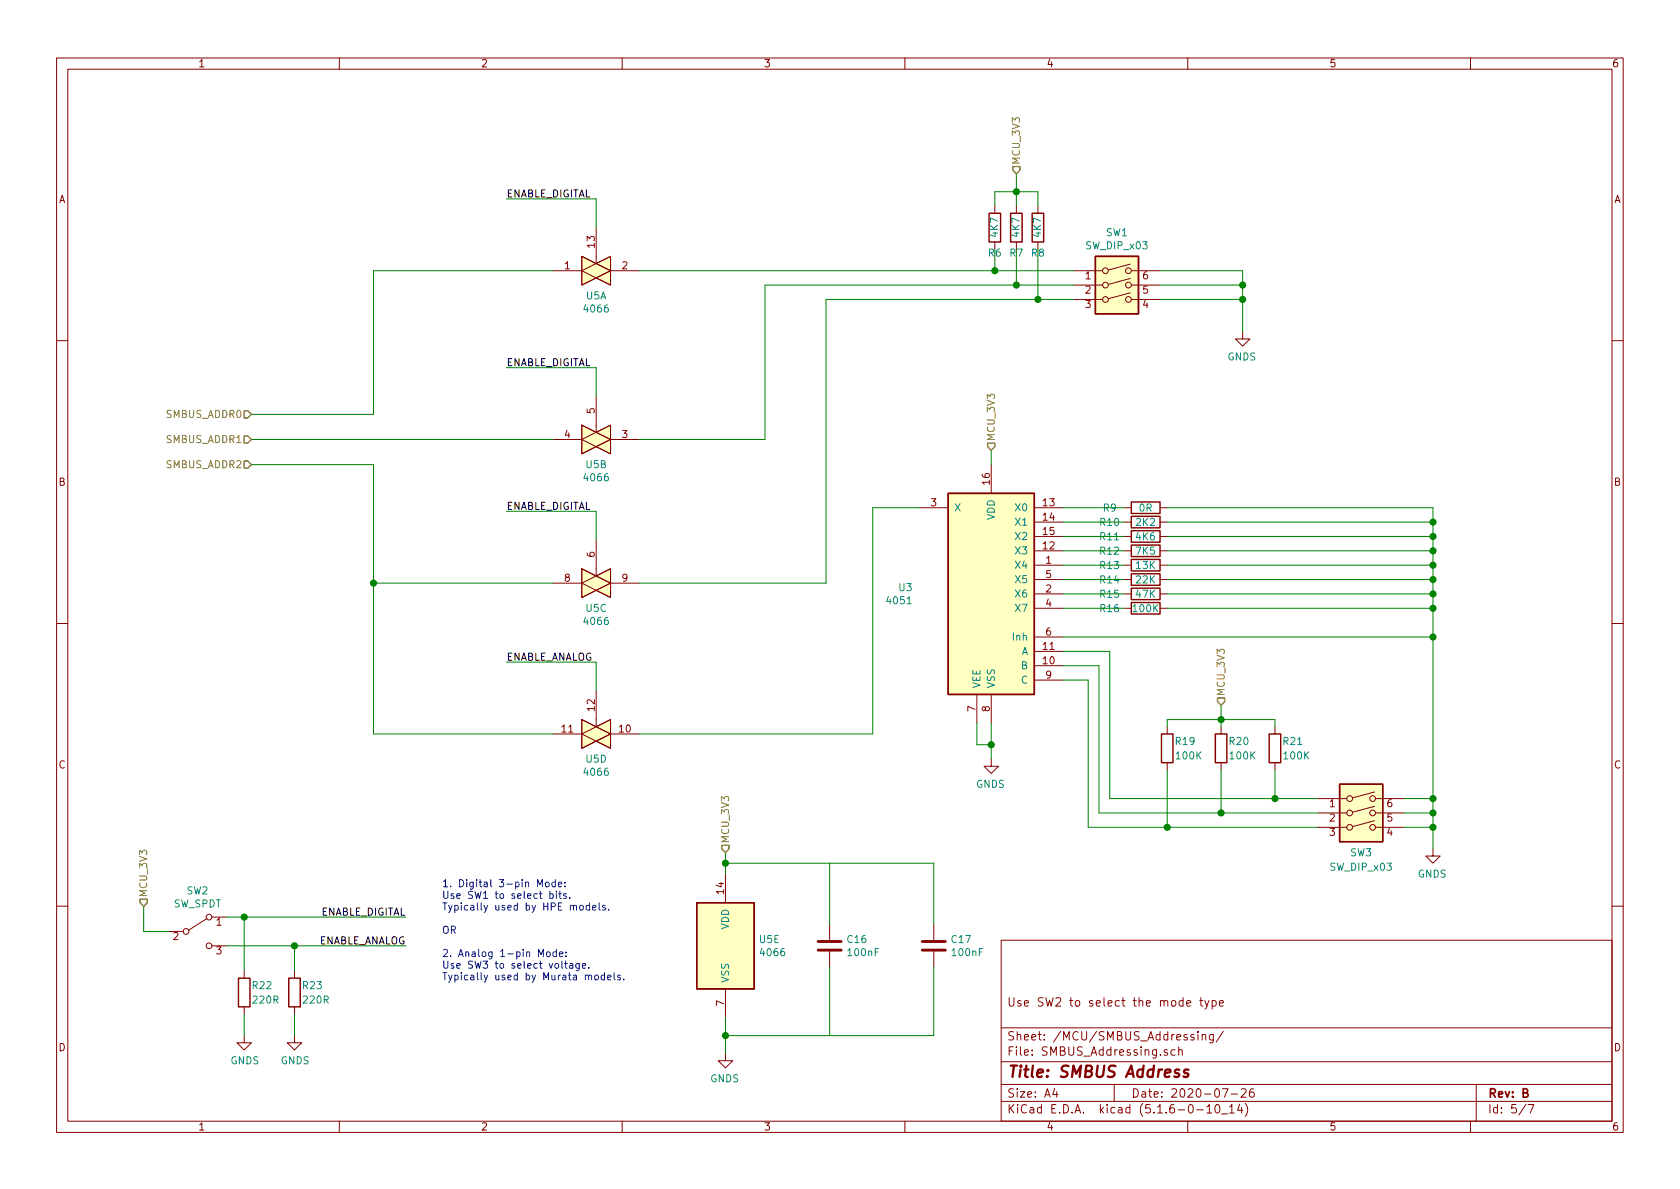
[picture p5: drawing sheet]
EESchema Schematic File Version 4
EELAYER 30 0
EELAYER END
$Descr A4 11693 8268
encoding utf-8
Sheet 5 7
Title "SMBUS Address "
Date "2020-07-26"
Rev "B"
Comp ""
Comment1 "Use SW2 to select the mode type"
Comment2 ""
Comment3 ""
Comment4 ""
$EndDescr
$Comp
L 4xxx:4051 U?
U 1 1
P 6900 4125
AR Path="/5EFF0F4B/5F3F82D9" Ref="U?"  Part="1" 
AR Path="/5F02F4E9/5F3E7977/5F3F82D9" Ref="U3"  Part="1" 
AR Path="/5F02F4E9/5F4AA6E5/5F3F82D9" Ref="U3"  Part="1" 
F 0 "U3" H 7444 4171 50  0000 L CNN
F 1 "4051" H 7444 4080 50  0000 L CNN
F 2 "Package_SO:SOIC-16_3.9x9.9mm_P1.27mm" H 6900 4125 50  0001 C CNN
F 3 "https://www.ti.com/lit/ds/symlink/cd4052b.pdf?ts=1595798534897&ref_url=https%253A%252F%252Fwww.google.com%252F" H 6900 4125 50  0001 C CNN
	1    6900 4125
	-1   0    0    -1  
$EndComp
Wire Wire Line
	6900 5025 6900 5175
$Comp
L power:GNDS #PWR?
U 1 1
P 6900 5275
AR Path="/5EFF0F4B/5F3F82E1" Ref="#PWR?"  Part="1" 
AR Path="/5F02F4E9/5F3E7977/5F3F82E1" Ref="#PWR06"  Part="1" 
AR Path="/5F02F4E9/5F4AA6E5/5F3F82E1" Ref="#PWR011"  Part="1" 
F 0 "#PWR011" H 6900 5025 50  0001 C CNN
F 1 "GNDS" H 6905 5102 50  0000 C CNN
F 2 "" H 6900 5275 50  0001 C CNN
F 3 "" H 6900 5275 50  0001 C CNN
	1    6900 5275
	-1   0    0    -1  
$EndComp
Wire Wire Line
	6900 5175 6800 5175
Wire Wire Line
	6800 5175 6800 5025
Connection ~ 6900 5175
Wire Wire Line
	6900 5175 6900 5275
$Comp
L power:GNDS #PWR?
U 1 1
P 9975 5900
AR Path="/5EFF0F4B/5F3F82F4" Ref="#PWR?"  Part="1" 
AR Path="/5F02F4E9/5F3E7977/5F3F82F4" Ref="#PWR08"  Part="1" 
AR Path="/5F02F4E9/5F4AA6E5/5F3F82F4" Ref="#PWR013"  Part="1" 
F 0 "#PWR013" H 9975 5650 50  0001 C CNN
F 1 "GNDS" H 9980 5727 50  0000 C CNN
F 2 "" H 9975 5900 50  0001 C CNN
F 3 "" H 9975 5900 50  0001 C CNN
	1    9975 5900
	-1   0    0    -1  
$EndComp
$Comp
L Device:R R?
U 1 1
P 7975 4225
AR Path="/5EFF0F4B/5F3F8305" Ref="R?"  Part="1" 
AR Path="/5F02F4E9/5F3F8305" Ref="R?"  Part="1" 
AR Path="/5F02F4E9/5F3E7977/5F3F8305" Ref="R16"  Part="1" 
AR Path="/5F02F4E9/5F4AA6E5/5F3F8305" Ref="R16"  Part="1" 
F 0 "R16" V 7975 4475 50  0000 C CNN
F 1 "100K" V 7975 4225 50  0000 C CNN
F 2 "Resistor_SMD:R_0805_2012Metric_Pad1.15x1.40mm_HandSolder" V 7905 4225 50  0001 C CNN
F 3 "~" H 7975 4225 50  0001 C CNN
	1    7975 4225
	0    -1   1    0   
$EndComp
Wire Wire Line
	7825 4225 7400 4225
Wire Wire Line
	8125 4225 9975 4225
$Comp
L Device:R R?
U 1 1
P 7975 4125
AR Path="/5EFF0F4B/5F3F830D" Ref="R?"  Part="1" 
AR Path="/5F02F4E9/5F3E7977/5F3F830D" Ref="R15"  Part="1" 
AR Path="/5F02F4E9/5F4AA6E5/5F3F830D" Ref="R15"  Part="1" 
F 0 "R15" V 7975 4375 50  0000 C CNN
F 1 "47K" V 7975 4125 50  0000 C CNN
F 2 "Resistor_SMD:R_0805_2012Metric_Pad1.15x1.40mm_HandSolder" V 7905 4125 50  0001 C CNN
F 3 "~" H 7975 4125 50  0001 C CNN
	1    7975 4125
	0    -1   1    0   
$EndComp
Wire Wire Line
	7825 4125 7400 4125
Wire Wire Line
	8125 4125 9975 4125
$Comp
L Device:R R?
U 1 1
P 7975 4025
AR Path="/5EFF0F4B/5F3F8315" Ref="R?"  Part="1" 
AR Path="/5F02F4E9/5F3E7977/5F3F8315" Ref="R14"  Part="1" 
AR Path="/5F02F4E9/5F4AA6E5/5F3F8315" Ref="R14"  Part="1" 
F 0 "R14" V 7975 4275 50  0000 C CNN
F 1 "22K" V 7975 4025 50  0000 C CNN
F 2 "Resistor_SMD:R_0805_2012Metric_Pad1.15x1.40mm_HandSolder" V 7905 4025 50  0001 C CNN
F 3 "~" H 7975 4025 50  0001 C CNN
	1    7975 4025
	0    -1   1    0   
$EndComp
Wire Wire Line
	7825 4025 7400 4025
Wire Wire Line
	8125 4025 9975 4025
$Comp
L Device:R R?
U 1 1
P 7975 3925
AR Path="/5EFF0F4B/5F3F831D" Ref="R?"  Part="1" 
AR Path="/5F02F4E9/5F3E7977/5F3F831D" Ref="R13"  Part="1" 
AR Path="/5F02F4E9/5F4AA6E5/5F3F831D" Ref="R13"  Part="1" 
F 0 "R13" V 7975 4175 50  0000 C CNN
F 1 "13K" V 7975 3925 50  0000 C CNN
F 2 "Resistor_SMD:R_0805_2012Metric_Pad1.15x1.40mm_HandSolder" V 7905 3925 50  0001 C CNN
F 3 "~" H 7975 3925 50  0001 C CNN
	1    7975 3925
	0    -1   1    0   
$EndComp
Wire Wire Line
	7825 3925 7400 3925
Wire Wire Line
	8125 3925 9975 3925
$Comp
L Device:R R?
U 1 1
P 7975 3825
AR Path="/5EFF0F4B/5F3F8325" Ref="R?"  Part="1" 
AR Path="/5F02F4E9/5F3E7977/5F3F8325" Ref="R12"  Part="1" 
AR Path="/5F02F4E9/5F4AA6E5/5F3F8325" Ref="R12"  Part="1" 
F 0 "R12" V 7975 4075 50  0000 C CNN
F 1 "7K5" V 7975 3825 50  0000 C CNN
F 2 "Resistor_SMD:R_0805_2012Metric_Pad1.15x1.40mm_HandSolder" V 7905 3825 50  0001 C CNN
F 3 "~" H 7975 3825 50  0001 C CNN
	1    7975 3825
	0    -1   1    0   
$EndComp
Wire Wire Line
	7825 3825 7400 3825
Wire Wire Line
	8125 3825 9975 3825
$Comp
L Device:R R?
U 1 1
P 7975 3725
AR Path="/5EFF0F4B/5F3F832D" Ref="R?"  Part="1" 
AR Path="/5F02F4E9/5F3E7977/5F3F832D" Ref="R11"  Part="1" 
AR Path="/5F02F4E9/5F4AA6E5/5F3F832D" Ref="R11"  Part="1" 
F 0 "R11" V 7975 3975 50  0000 C CNN
F 1 "4K6" V 7975 3725 50  0000 C CNN
F 2 "Resistor_SMD:R_0805_2012Metric_Pad1.15x1.40mm_HandSolder" V 7905 3725 50  0001 C CNN
F 3 "~" H 7975 3725 50  0001 C CNN
	1    7975 3725
	0    -1   1    0   
$EndComp
Wire Wire Line
	7825 3725 7400 3725
Wire Wire Line
	8125 3725 9975 3725
$Comp
L Device:R R?
U 1 1
P 7975 3625
AR Path="/5EFF0F4B/5F3F8335" Ref="R?"  Part="1" 
AR Path="/5F02F4E9/5F3E7977/5F3F8335" Ref="R10"  Part="1" 
AR Path="/5F02F4E9/5F4AA6E5/5F3F8335" Ref="R10"  Part="1" 
F 0 "R10" V 7975 3875 50  0000 C CNN
F 1 "2K2" V 7975 3625 50  0000 C CNN
F 2 "Resistor_SMD:R_0805_2012Metric_Pad1.15x1.40mm_HandSolder" V 7905 3625 50  0001 C CNN
F 3 "~" H 7975 3625 50  0001 C CNN
	1    7975 3625
	0    -1   1    0   
$EndComp
Wire Wire Line
	7825 3625 7400 3625
Wire Wire Line
	8125 3625 9975 3625
$Comp
L Device:R R?
U 1 1
P 7975 3525
AR Path="/5EFF0F4B/5F3F833D" Ref="R?"  Part="1" 
AR Path="/5F02F4E9/5F3E7977/5F3F833D" Ref="R9"  Part="1" 
AR Path="/5F02F4E9/5F4AA6E5/5F3F833D" Ref="R9"  Part="1" 
F 0 "R9" V 7975 3775 50  0000 C CNN
F 1 "0R" V 7975 3525 50  0000 C CNN
F 2 "Resistor_SMD:R_0805_2012Metric_Pad1.15x1.40mm_HandSolder" V 7905 3525 50  0001 C CNN
F 3 "~" H 7975 3525 50  0001 C CNN
	1    7975 3525
	0    -1   1    0   
$EndComp
Wire Wire Line
	7825 3525 7400 3525
Wire Wire Line
	8125 3525 9975 3525
Wire Wire Line
	9975 3525 9975 3625
Connection ~ 9975 3625
Wire Wire Line
	9975 3625 9975 3725
Connection ~ 9975 3725
Wire Wire Line
	9975 3725 9975 3825
Connection ~ 9975 3825
Wire Wire Line
	9975 3825 9975 3925
Connection ~ 9975 3925
Wire Wire Line
	9975 3925 9975 4025
Connection ~ 9975 4025
Wire Wire Line
	9975 4025 9975 4125
Connection ~ 9975 4125
Wire Wire Line
	9975 4125 9975 4225
Connection ~ 9975 4225
Text HLabel 1750 3225 0    50   Input ~ 0
SMBUS_ADDR2
Text HLabel 1750 3050 0    50   Input ~ 0
SMBUS_ADDR1
Text HLabel 1750 2875 0    50   Input ~ 0
SMBUS_ADDR0
Text HLabel 6900 3125 1    50   Input ~ 0
MCU_3V3
$Comp
L Device:R R?
U 1 1
P 6925 1575
AR Path="/5EFF0F4B/5F3F8362" Ref="R?"  Part="1" 
AR Path="/5F02F4E9/5F3F8362" Ref="R?"  Part="1" 
AR Path="/5F02F4E9/5F3E7977/5F3F8362" Ref="R6"  Part="1" 
AR Path="/5F02F4E9/5F4AA6E5/5F3F8362" Ref="R6"  Part="1" 
F 0 "R6" H 6925 1400 50  0000 C CNN
F 1 "4K7" V 6925 1575 50  0000 C CNN
F 2 "Resistor_SMD:R_0805_2012Metric_Pad1.15x1.40mm_HandSolder" V 6855 1575 50  0001 C CNN
F 3 "~" H 6925 1575 50  0001 C CNN
	1    6925 1575
	-1   0    0    -1  
$EndComp
$Comp
L Device:R R?
U 1 1
P 7075 1575
AR Path="/5EFF0F4B/5F3F8368" Ref="R?"  Part="1" 
AR Path="/5F02F4E9/5F3F8368" Ref="R?"  Part="1" 
AR Path="/5F02F4E9/5F3E7977/5F3F8368" Ref="R7"  Part="1" 
AR Path="/5F02F4E9/5F4AA6E5/5F3F8368" Ref="R7"  Part="1" 
F 0 "R7" H 7075 1400 50  0000 C CNN
F 1 "4K7" V 7075 1575 50  0000 C CNN
F 2 "Resistor_SMD:R_0805_2012Metric_Pad1.15x1.40mm_HandSolder" V 7005 1575 50  0001 C CNN
F 3 "~" H 7075 1575 50  0001 C CNN
	1    7075 1575
	-1   0    0    -1  
$EndComp
$Comp
L Device:R R?
U 1 1
P 7225 1575
AR Path="/5EFF0F4B/5F3F836E" Ref="R?"  Part="1" 
AR Path="/5F02F4E9/5F3F836E" Ref="R?"  Part="1" 
AR Path="/5F02F4E9/5F3E7977/5F3F836E" Ref="R8"  Part="1" 
AR Path="/5F02F4E9/5F4AA6E5/5F3F836E" Ref="R8"  Part="1" 
F 0 "R8" H 7225 1400 50  0000 C CNN
F 1 "4K7" V 7225 1575 50  0000 C CNN
F 2 "Resistor_SMD:R_0805_2012Metric_Pad1.15x1.40mm_HandSolder" V 7155 1575 50  0001 C CNN
F 3 "~" H 7225 1575 50  0001 C CNN
	1    7225 1575
	-1   0    0    -1  
$EndComp
Wire Wire Line
	6925 1725 6925 1875
Wire Wire Line
	7075 1725 7075 1975
Wire Wire Line
	7225 2075 7225 1725
Wire Wire Line
	5750 2075 7225 2075
Wire Wire Line
	6925 1875 7475 1875
Wire Wire Line
	7075 1975 7475 1975
Connection ~ 7075 1975
Wire Wire Line
	7225 2075 7475 2075
Connection ~ 7225 2075
Text HLabel 7075 1200 1    50   Input ~ 0
MCU_3V3
Wire Wire Line
	6925 1425 6925 1325
Wire Wire Line
	6925 1325 7075 1325
Wire Wire Line
	7225 1325 7225 1425
Wire Wire Line
	7075 1425 7075 1325
Connection ~ 7075 1325
Wire Wire Line
	7075 1325 7225 1325
Wire Wire Line
	7075 1325 7075 1200
Wire Wire Line
	8650 1875 8650 1975
Wire Wire Line
	8650 1875 8075 1875
Wire Wire Line
	8075 1975 8650 1975
Connection ~ 8650 1975
Wire Wire Line
	8650 1975 8650 2075
Wire Wire Line
	8075 2075 8650 2075
Connection ~ 8650 2075
Wire Wire Line
	8650 2075 8650 2300
$Comp
L Switch:SW_DIP_x03 SW1
U 1 1
P 7775 2075
AR Path="/5F02F4E9/5F3E7977/5F40DC9A" Ref="SW1"  Part="1" 
AR Path="/5F02F4E9/5F4AA6E5/5F40DC9A" Ref="SW1"  Part="1" 
F 0 "SW1" H 7775 2542 50  0000 C CNN
F 1 "SW_DIP_x03" H 7775 2451 50  0000 C CNN
F 2 "Button_Switch_SMD:SW_DIP_SPSTx03_Slide_6.7x9.18mm_W8.61mm_P2.54mm_LowProfile" H 7775 2075 50  0001 C CNN
F 3 "~" H 7775 2075 50  0001 C CNN
	1    7775 2075
	1    0    0    -1  
$EndComp
Wire Wire Line
	6900 3125 6900 3225
Text Notes 3075 6825 0    50   ~ 0
1. Digital 3-pin Mode:\nUse SW1 to select bits.\nTypically used by HPE models.\n\nOR\n\n2. Analog 1-pin Mode:\nUse SW3 to select voltage.\nTypically used by Murata models.
$Comp
L power:GNDS #PWR?
U 1 1
P 8650 2300
AR Path="/5EFF0F4B/5F51F4BC" Ref="#PWR?"  Part="1" 
AR Path="/5F02F4E9/5F3E7977/5F51F4BC" Ref="#PWR?"  Part="1" 
AR Path="/5F02F4E9/5F4AA6E5/5F51F4BC" Ref="#PWR012"  Part="1" 
F 0 "#PWR012" H 8650 2050 50  0001 C CNN
F 1 "GNDS" H 8655 2127 50  0000 C CNN
F 2 "" H 8650 2300 50  0001 C CNN
F 3 "" H 8650 2300 50  0001 C CNN
	1    8650 2300
	-1   0    0    -1  
$EndComp
$Comp
L Switch:SW_DIP_x03 SW3
U 1 1
P 9475 5750
F 0 "SW3" H 9475 5575 50  0000 C CNN
F 1 "SW_DIP_x03" H 9475 5475 50  0000 C CNN
F 2 "Button_Switch_SMD:SW_DIP_SPSTx03_Slide_6.7x9.18mm_W8.61mm_P2.54mm_LowProfile" H 9475 5750 50  0001 C CNN
F 3 "~" H 9475 5750 50  0001 C CNN
	1    9475 5750
	1    0    0    -1  
$EndComp
Wire Wire Line
	9975 4225 9975 4425
Connection ~ 9975 4425
Wire Wire Line
	7400 4525 7725 4525
Wire Wire Line
	7725 4525 7725 5550
Wire Wire Line
	7725 5550 8875 5550
Wire Wire Line
	7400 4625 7650 4625
Wire Wire Line
	7650 4625 7650 5650
Wire Wire Line
	7650 5650 8500 5650
Wire Wire Line
	7400 4725 7575 4725
Wire Wire Line
	7575 4725 7575 5750
Wire Wire Line
	7575 5750 8125 5750
Wire Wire Line
	7400 4425 9975 4425
$Comp
L Device:R R?
U 1 1
P 8875 5200
AR Path="/5EFF0F4B/5F442CB6" Ref="R?"  Part="1" 
AR Path="/5F02F4E9/5F442CB6" Ref="R?"  Part="1" 
AR Path="/5F02F4E9/5F3E7977/5F442CB6" Ref="R?"  Part="1" 
AR Path="/5F02F4E9/5F4AA6E5/5F442CB6" Ref="R21"  Part="1" 
F 0 "R21" H 8750 5250 50  0000 C CNN
F 1 "100K" H 8725 5150 50  0000 C CNN
F 2 "Resistor_SMD:R_0805_2012Metric_Pad1.15x1.40mm_HandSolder" V 8805 5200 50  0001 C CNN
F 3 "~" H 8875 5200 50  0001 C CNN
	1    8875 5200
	-1   0    0    -1  
$EndComp
Connection ~ 9975 5550
Wire Wire Line
	9975 5550 9975 5650
Connection ~ 9975 5650
Wire Wire Line
	9975 5650 9975 5750
Connection ~ 9975 5750
Wire Wire Line
	9975 5750 9975 5900
Wire Wire Line
	9975 4425 9975 5550
Wire Wire Line
	8875 5000 8875 5050
Wire Wire Line
	8875 5350 8875 5550
Text HLabel 8500 4900 1    50   Input ~ 0
MCU_3V3
$Comp
L Device:R R?
U 1 1
P 8500 5200
AR Path="/5EFF0F4B/5F4614AE" Ref="R?"  Part="1" 
AR Path="/5F02F4E9/5F4614AE" Ref="R?"  Part="1" 
AR Path="/5F02F4E9/5F3E7977/5F4614AE" Ref="R?"  Part="1" 
AR Path="/5F02F4E9/5F4AA6E5/5F4614AE" Ref="R20"  Part="1" 
F 0 "R20" H 8375 5250 50  0000 C CNN
F 1 "100K" H 8350 5150 50  0000 C CNN
F 2 "Resistor_SMD:R_0805_2012Metric_Pad1.15x1.40mm_HandSolder" V 8430 5200 50  0001 C CNN
F 3 "~" H 8500 5200 50  0001 C CNN
	1    8500 5200
	-1   0    0    -1  
$EndComp
Wire Wire Line
	8500 4900 8500 5000
$Comp
L Device:R R?
U 1 1
P 8125 5200
AR Path="/5EFF0F4B/5F464BEE" Ref="R?"  Part="1" 
AR Path="/5F02F4E9/5F464BEE" Ref="R?"  Part="1" 
AR Path="/5F02F4E9/5F3E7977/5F464BEE" Ref="R?"  Part="1" 
AR Path="/5F02F4E9/5F4AA6E5/5F464BEE" Ref="R19"  Part="1" 
F 0 "R19" H 8000 5250 50  0000 C CNN
F 1 "100K" H 7975 5150 50  0000 C CNN
F 2 "Resistor_SMD:R_0805_2012Metric_Pad1.15x1.40mm_HandSolder" V 8055 5200 50  0001 C CNN
F 3 "~" H 8125 5200 50  0001 C CNN
	1    8125 5200
	-1   0    0    -1  
$EndComp
Wire Wire Line
	8500 5350 8500 5650
Wire Wire Line
	8125 5350 8125 5750
Wire Wire Line
	8875 5000 8500 5000
Wire Wire Line
	8125 5000 8125 5050
Connection ~ 8500 5000
Wire Wire Line
	8500 5000 8500 5050
Wire Wire Line
	8500 5000 8125 5000
Wire Wire Line
	9775 5650 9975 5650
Wire Wire Line
	9775 5550 9975 5550
Wire Wire Line
	9775 5750 9975 5750
Connection ~ 8125 5750
Wire Wire Line
	8125 5750 9175 5750
Connection ~ 8500 5650
Wire Wire Line
	8500 5650 9175 5650
Connection ~ 8875 5550
Wire Wire Line
	8875 5550 9175 5550
$Comp
L 4xxx:4066 U5
U 1 1
P 4150 1875
F 0 "U5" H 4150 1702 50  0000 C CNN
F 1 "4066" H 4150 1611 50  0000 C CNN
F 2 "Package_SO:SOIC-14_3.9x8.7mm_P1.27mm" H 4150 1875 50  0001 C CNN
F 3 "http://www.ti.com/lit/ds/symlink/cd4066b.pdf" H 4150 1875 50  0001 C CNN
	1    4150 1875
	1    0    0    -1  
$EndComp
$Comp
L 4xxx:4066 U5
U 2 1
P 4150 3050
F 0 "U5" H 4150 2877 50  0000 C CNN
F 1 "4066" H 4150 2786 50  0000 C CNN
F 2 "Package_SO:SOIC-14_3.9x8.7mm_P1.27mm" H 4150 3050 50  0001 C CNN
F 3 "http://www.ti.com/lit/ds/symlink/cd4066b.pdf" H 4150 3050 50  0001 C CNN
	2    4150 3050
	1    0    0    -1  
$EndComp
$Comp
L 4xxx:4066 U5
U 3 1
P 4150 4050
F 0 "U5" H 4150 3877 50  0000 C CNN
F 1 "4066" H 4150 3786 50  0000 C CNN
F 2 "Package_SO:SOIC-14_3.9x8.7mm_P1.27mm" H 4150 4050 50  0001 C CNN
F 3 "http://www.ti.com/lit/ds/symlink/cd4066b.pdf" H 4150 4050 50  0001 C CNN
	3    4150 4050
	1    0    0    -1  
$EndComp
$Comp
L 4xxx:4066 U5
U 4 1
P 4150 5100
F 0 "U5" H 4150 4927 50  0000 C CNN
F 1 "4066" H 4150 4836 50  0000 C CNN
F 2 "Package_SO:SOIC-14_3.9x8.7mm_P1.27mm" H 4150 5100 50  0001 C CNN
F 3 "http://www.ti.com/lit/ds/symlink/cd4066b.pdf" H 4150 5100 50  0001 C CNN
	4    4150 5100
	1    0    0    -1  
$EndComp
$Comp
L 4xxx:4066 U5
U 5 1
P 5050 6575
F 0 "U5" H 5280 6621 50  0000 L CNN
F 1 "4066" H 5280 6530 50  0000 L CNN
F 2 "Package_SO:SOIC-14_3.9x8.7mm_P1.27mm" H 5050 6575 50  0001 C CNN
F 3 "http://www.ti.com/lit/ds/symlink/cd4066b.pdf" H 5050 6575 50  0001 C CNN
	5    5050 6575
	1    0    0    -1  
$EndComp
Wire Wire Line
	4450 3050 5325 3050
Wire Wire Line
	5325 3050 5325 1975
Wire Wire Line
	4450 5100 6075 5100
Wire Wire Line
	6075 5100 6075 3525
Wire Wire Line
	6075 3525 6400 3525
Wire Wire Line
	5750 4050 4450 4050
Wire Wire Line
	5750 2075 5750 4050
Wire Wire Line
	4450 1875 6925 1875
Wire Wire Line
	5325 1975 7075 1975
Wire Wire Line
	4150 2750 4150 2550
Wire Wire Line
	4150 3750 4150 3550
Wire Wire Line
	4150 4800 4150 4600
Connection ~ 6925 1875
$Comp
L Switch:SW_SPDT SW2
U 1 1
P 1375 6475
F 0 "SW2" H 1375 6760 50  0000 C CNN
F 1 "SW_SPDT" H 1375 6669 50  0000 C CNN
F 2 "Connector_PinHeader_2.54mm:PinHeader_1x03_P2.54mm_Vertical" H 1375 6475 50  0001 C CNN
F 3 "https://docs.rs-online.com/6ed6/0900766b815f51c4.pdf" H 1375 6475 50  0001 C CNN
	1    1375 6475
	1    0    0    -1  
$EndComp
Text HLabel 1000 6300 1    50   Input ~ 0
MCU_3V3
Wire Wire Line
	1000 6300 1000 6475
Wire Wire Line
	1575 6375 1700 6375
Wire Wire Line
	1575 6575 2050 6575
Text Label 2825 6575 2    50   ~ 0
ENABLE_ANALOG
Text Label 2825 6375 2    50   ~ 0
ENABLE_DIGITAL
Wire Wire Line
	4150 1575 4150 1375
Wire Wire Line
	4150 1375 3525 1375
Text Label 3525 1375 0    50   ~ 0
ENABLE_DIGITAL
Wire Wire Line
	4150 2550 3525 2550
Text Label 3525 2550 0    50   ~ 0
ENABLE_DIGITAL
Wire Wire Line
	4150 3550 3525 3550
Text Label 3525 3550 0    50   ~ 0
ENABLE_DIGITAL
Wire Wire Line
	3525 4600 4150 4600
Text Label 3525 4600 0    50   ~ 0
ENABLE_ANALOG
Wire Wire Line
	2600 2875 2600 1875
Wire Wire Line
	2600 1875 3850 1875
Wire Wire Line
	1750 2875 2600 2875
Wire Wire Line
	1750 3050 3850 3050
Wire Wire Line
	2600 3225 2600 4050
Wire Wire Line
	2600 4050 3850 4050
Wire Wire Line
	2600 4050 2600 5100
Wire Wire Line
	2600 5100 3850 5100
Wire Wire Line
	1750 3225 2600 3225
Connection ~ 2600 4050
Text HLabel 5050 5925 1    50   Input ~ 0
MCU_3V3
$Comp
L power:GNDS #PWR?
U 1 1
P 5050 7325
AR Path="/5EFF0F4B/5F574CE1" Ref="#PWR?"  Part="1" 
AR Path="/5F02F4E9/5F3E7977/5F574CE1" Ref="#PWR?"  Part="1" 
AR Path="/5F02F4E9/5F4AA6E5/5F574CE1" Ref="#PWR017"  Part="1" 
F 0 "#PWR017" H 5050 7075 50  0001 C CNN
F 1 "GNDS" H 5055 7152 50  0000 C CNN
F 2 "" H 5050 7325 50  0001 C CNN
F 3 "" H 5050 7325 50  0001 C CNN
	1    5050 7325
	-1   0    0    -1  
$EndComp
Wire Wire Line
	5050 7325 5050 7200
$Comp
L Device:C C16
U 1 1
P 5775 6575
F 0 "C16" H 5890 6621 50  0000 L CNN
F 1 "100nF" H 5890 6530 50  0000 L CNN
F 2 "Capacitor_SMD:C_0805_2012Metric_Pad1.15x1.40mm_HandSolder" H 5813 6425 50  0001 C CNN
F 3 "~" H 5775 6575 50  0001 C CNN
	1    5775 6575
	1    0    0    -1  
$EndComp
Wire Wire Line
	5050 5925 5050 6000
Wire Wire Line
	5050 6000 5775 6000
Wire Wire Line
	5775 6000 5775 6425
Connection ~ 5050 6000
Wire Wire Line
	5050 6000 5050 6075
Wire Wire Line
	5050 7200 5775 7200
Wire Wire Line
	5775 7200 5775 6725
Connection ~ 5050 7200
Wire Wire Line
	5050 7200 5050 7075
$Comp
L Device:C C17
U 1 1
P 6500 6575
F 0 "C17" H 6615 6621 50  0000 L CNN
F 1 "100nF" H 6615 6530 50  0000 L CNN
F 2 "Capacitor_SMD:C_0805_2012Metric_Pad1.15x1.40mm_HandSolder" H 6538 6425 50  0001 C CNN
F 3 "~" H 6500 6575 50  0001 C CNN
	1    6500 6575
	1    0    0    -1  
$EndComp
Wire Wire Line
	5775 6000 6500 6000
Wire Wire Line
	6500 6000 6500 6425
Wire Wire Line
	5775 7200 6500 7200
Wire Wire Line
	6500 7200 6500 6725
$Comp
L Device:R R?
U 1 1
P 1700 6900
AR Path="/5EFF0F4B/5F313317" Ref="R?"  Part="1" 
AR Path="/5F02F4E9/5F313317" Ref="R?"  Part="1" 
AR Path="/5F02F4E9/5F3E7977/5F313317" Ref="R?"  Part="1" 
AR Path="/5F02F4E9/5F4AA6E5/5F313317" Ref="R22"  Part="1" 
F 0 "R22" H 1575 6950 50  0000 C CNN
F 1 "220R" H 1550 6850 50  0000 C CNN
F 2 "Resistor_SMD:R_0805_2012Metric_Pad1.15x1.40mm_HandSolder" V 1630 6900 50  0001 C CNN
F 3 "~" H 1700 6900 50  0001 C CNN
	1    1700 6900
	-1   0    0    -1  
$EndComp
Wire Wire Line
	1700 6750 1700 6375
Wire Wire Line
	1700 7050 1700 7200
$Comp
L power:GNDS #PWR018
U 1 1
P 1700 7200
F 0 "#PWR018" H 1700 6950 50  0001 C CNN
F 1 "GNDS" H 1705 7027 50  0000 C CNN
F 2 "" H 1700 7200 50  0001 C CNN
F 3 "" H 1700 7200 50  0001 C CNN
	1    1700 7200
	1    0    0    -1  
$EndComp
Wire Wire Line
	1000 6475 1175 6475
Connection ~ 1700 6375
Wire Wire Line
	1700 6375 2825 6375
$Comp
L Device:R R?
U 1 1
P 2050 6900
AR Path="/5EFF0F4B/5F350823" Ref="R?"  Part="1" 
AR Path="/5F02F4E9/5F350823" Ref="R?"  Part="1" 
AR Path="/5F02F4E9/5F3E7977/5F350823" Ref="R?"  Part="1" 
AR Path="/5F02F4E9/5F4AA6E5/5F350823" Ref="R23"  Part="1" 
F 0 "R23" H 1925 6950 50  0000 C CNN
F 1 "220R" H 1900 6850 50  0000 C CNN
F 2 "Resistor_SMD:R_0805_2012Metric_Pad1.15x1.40mm_HandSolder" V 1980 6900 50  0001 C CNN
F 3 "~" H 2050 6900 50  0001 C CNN
	1    2050 6900
	-1   0    0    -1  
$EndComp
Wire Wire Line
	2050 6750 2050 6575
Wire Wire Line
	2050 7050 2050 7200
$Comp
L power:GNDS #PWR019
U 1 1
P 2050 7200
F 0 "#PWR019" H 2050 6950 50  0001 C CNN
F 1 "GNDS" H 2055 7027 50  0000 C CNN
F 2 "" H 2050 7200 50  0001 C CNN
F 3 "" H 2050 7200 50  0001 C CNN
	1    2050 7200
	1    0    0    -1  
$EndComp
Connection ~ 2050 6575
Wire Wire Line
	2050 6575 2825 6575
$EndSCHEMATC
